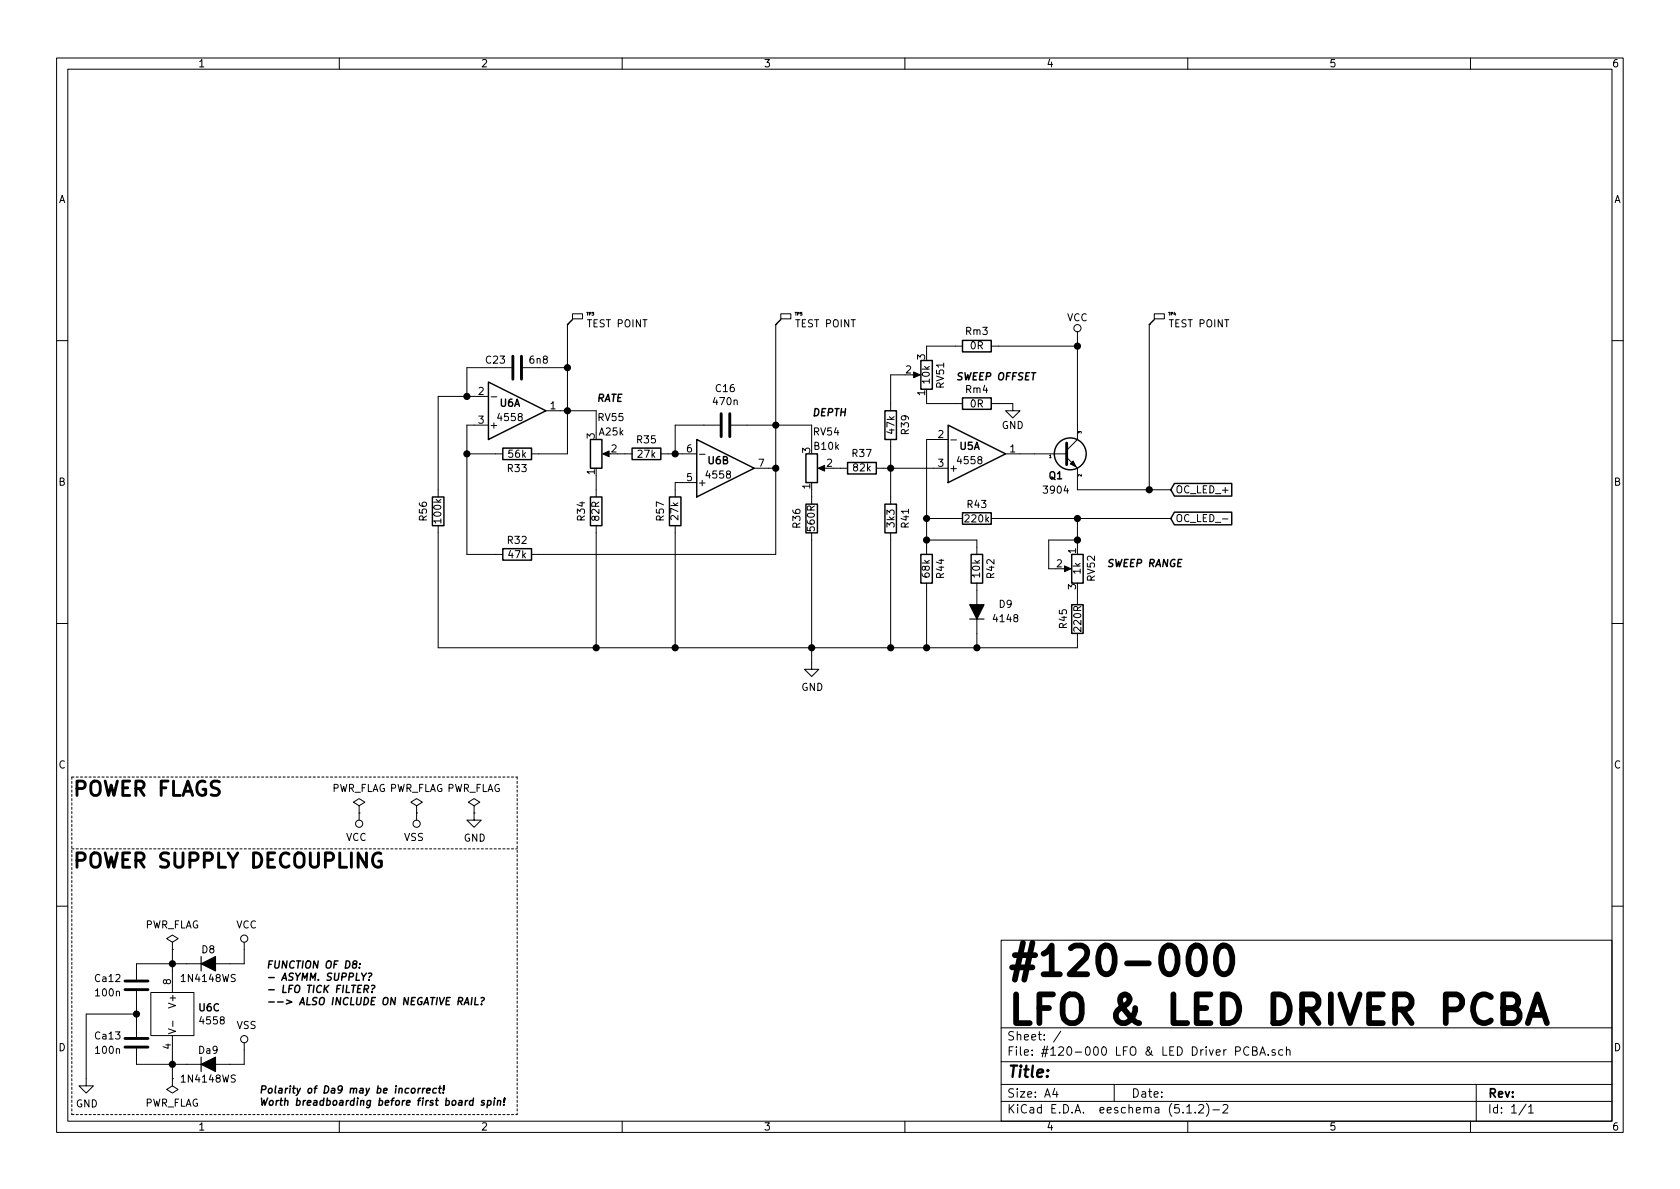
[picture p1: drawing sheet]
EESchema Schematic File Version 4
LIBS:#120-000 LFO & LED Driver PCBA-cache
EELAYER 29 0
EELAYER END
$Descr A4 11693 8268
encoding utf-8
Sheet 1 1
Title ""
Date ""
Rev ""
Comp ""
Comment1 ""
Comment2 ""
Comment3 ""
Comment4 ""
$EndDescr
$Comp
L Amplifiers_Operational:OpAmp_Dual U6
U 1 1
P 3600 2850
F 0 "U6" H 3550 2800 50  0000 C CNB
F 1 "4558" H 3550 2900 50  0000 C CNN
F 2 "Amplifiers_Operational_SMD:Texas_Instruments_RC4558IDGKR" H 3700 2850 50  0001 C CNN
F 3 "" H 3700 2850 50  0001 C CNN
	1    3600 2850
	1    0    0    1   
$EndComp
$Comp
L Amplifiers_Operational:OpAmp_Dual U6
U 2 1
P 5050 3250
F 0 "U6" H 5000 3200 50  0000 C CNB
F 1 "4558" H 5000 3300 50  0000 C CNN
F 2 "Amplifiers_Operational_SMD:Texas_Instruments_RC4558IDGKR" H 5150 3250 50  0001 C CNN
F 3 "" H 5150 3250 50  0001 C CNN
	2    5050 3250
	1    0    0    1   
$EndComp
$Comp
L Resistors:R R33
U 1 1
P 3600 3150
F 0 "R33" V 3700 3150 50  0000 C CNN
F 1 "56k" V 3600 3150 50  0000 C CNN
F 2 "Resistors_SMD:R_0603_1608M" V 3530 3150 50  0001 C CNN
F 3 "" H 3600 3150 50  0001 C CNN
	1    3600 3150
	0    1    1    0   
$EndComp
$Comp
L Capacitors:C C23
U 1 1
P 3600 2550
F 0 "C23" V 3650 2700 50  0000 C CNN
F 1 "6n8" V 3650 2400 50  0000 C CNN
F 2 "Capacitors_Chip_SMD:C_0603_1608M_h0.85" H 3638 2400 50  0001 C CNN
F 3 "~" H 3600 2550 50  0001 C CNN
	1    3600 2550
	0    -1   -1   0   
$EndComp
$Comp
L Resistors:R R56
U 1 1
P 3050 3550
F 0 "R56" V 3150 3550 50  0000 C CNN
F 1 "100k" V 3050 3550 50  0000 C CNN
F 2 "Resistors_SMD:R_0603_1608M" V 2980 3550 50  0001 C CNN
F 3 "" H 3050 3550 50  0001 C CNN
	1    3050 3550
	-1   0    0    1   
$EndComp
Wire Wire Line
	3300 2750 3250 2750
Wire Wire Line
	3250 2750 3250 2550
Wire Wire Line
	3250 2550 3450 2550
Connection ~ 3250 2750
Wire Wire Line
	3750 2550 3950 2550
Wire Wire Line
	3950 2550 3950 2850
Wire Wire Line
	3950 2850 3900 2850
Wire Wire Line
	3750 3150 3950 3150
Wire Wire Line
	3950 3150 3950 2850
Connection ~ 3950 2850
Wire Wire Line
	3450 3150 3250 3150
Wire Wire Line
	3250 3150 3250 2950
Wire Wire Line
	3250 2950 3300 2950
$Comp
L Resistors:RV_1x RV55
U 1 1
P 4150 3150
F 0 "RV55" H 4350 2900 50  0000 R CNN
F 1 "A25k" H 4350 3000 50  0000 R CNN
F 2 "Potentiometers_THT:Alpha_Taiwan_RD901F-40" H 4150 3150 50  0001 C CNN
F 3 "" H 4150 3150 50  0001 C CNN
	1    4150 3150
	1    0    0    1   
$EndComp
Wire Wire Line
	4150 3000 4150 2850
Wire Wire Line
	4150 2850 3950 2850
$Comp
L Resistors:R R35
U 1 1
P 4500 3150
F 0 "R35" V 4400 3150 50  0000 C CNN
F 1 "27k" V 4500 3150 50  0000 C CNN
F 2 "Resistors_SMD:R_0603_1608M" V 4430 3150 50  0001 C CNN
F 3 "" H 4500 3150 50  0001 C CNN
	1    4500 3150
	0    1    1    0   
$EndComp
Wire Wire Line
	4350 3150 4300 3150
Wire Wire Line
	4750 3150 4700 3150
$Comp
L Capacitors:C C16
U 1 1
P 5050 2950
F 0 "C16" V 5302 2950 50  0000 C CNN
F 1 "470n" V 5211 2950 50  0000 C CNN
F 2 "Capacitors_Chip_SMD:C_0603_1608M_h0.85" H 5088 2800 50  0001 C CNN
F 3 "~" H 5050 2950 50  0001 C CNN
	1    5050 2950
	0    -1   -1   0   
$EndComp
Wire Wire Line
	5200 2950 5400 2950
Wire Wire Line
	5400 2950 5400 3250
Wire Wire Line
	5400 3250 5350 3250
Wire Wire Line
	4900 2950 4700 2950
Wire Wire Line
	4700 2950 4700 3150
Connection ~ 4700 3150
Wire Wire Line
	4700 3150 4650 3150
$Comp
L Resistors:R R57
U 1 1
P 4700 3550
F 0 "R57" V 4800 3550 50  0000 C CNN
F 1 "27k" V 4700 3550 50  0000 C CNN
F 2 "Resistors_SMD:R_0603_1608M" V 4630 3550 50  0001 C CNN
F 3 "" H 4700 3550 50  0001 C CNN
	1    4700 3550
	-1   0    0    1   
$EndComp
Wire Wire Line
	4750 3350 4700 3350
Wire Wire Line
	4700 3350 4700 3400
$Comp
L Resistors:R R34
U 1 1
P 4150 3550
F 0 "R34" V 4250 3550 50  0000 C CNN
F 1 "82R" V 4150 3550 50  0000 C CNN
F 2 "Resistors_SMD:R_0603_1608M" V 4080 3550 50  0001 C CNN
F 3 "" H 4150 3550 50  0001 C CNN
	1    4150 3550
	-1   0    0    1   
$EndComp
Wire Wire Line
	4150 3400 4150 3300
$Comp
L Resistors:R R32
U 1 1
P 3600 3850
F 0 "R32" V 3500 3850 50  0000 C CNN
F 1 "47k" V 3600 3850 50  0000 C CNN
F 2 "Resistors_SMD:R_0603_1608M" V 3530 3850 50  0001 C CNN
F 3 "" H 3600 3850 50  0001 C CNN
	1    3600 3850
	0    1    1    0   
$EndComp
Connection ~ 5400 3250
$Comp
L Resistors:RV_1x RV54
U 1 1
P 5650 3250
F 0 "RV54" H 5850 3000 50  0000 R CNN
F 1 "B10k" H 5850 3100 50  0000 R CNN
F 2 "Potentiometers_THT:Alpha_Taiwan_RD901F-40" H 5650 3250 50  0001 C CNN
F 3 "" H 5650 3250 50  0001 C CNN
	1    5650 3250
	1    0    0    1   
$EndComp
Wire Wire Line
	5650 3100 5650 2950
Wire Wire Line
	5650 2950 5400 2950
Connection ~ 5400 2950
$Comp
L Resistors:R R36
U 1 1
P 5650 3600
F 0 "R36" V 5750 3600 50  0000 C CNN
F 1 "560R" V 5650 3600 50  0000 C CNN
F 2 "Resistors_SMD:R_0603_1608M" V 5580 3600 50  0001 C CNN
F 3 "" H 5650 3600 50  0001 C CNN
	1    5650 3600
	-1   0    0    1   
$EndComp
Wire Wire Line
	5650 3450 5650 3400
$Comp
L Resistors:R R37
U 1 1
P 6000 3250
F 0 "R37" V 6100 3250 50  0000 C CNN
F 1 "82k" V 6000 3250 50  0000 C CNN
F 2 "Resistors_SMD:R_0603_1608M" V 5930 3250 50  0001 C CNN
F 3 "" H 6000 3250 50  0001 C CNN
	1    6000 3250
	0    -1   -1   0   
$EndComp
$Comp
L Resistors:R R41
U 1 1
P 6200 3600
F 0 "R41" V 6300 3600 50  0000 C CNN
F 1 "3k3" V 6200 3600 50  0000 C CNN
F 2 "Resistors_SMD:R_0603_1608M" V 6130 3600 50  0001 C CNN
F 3 "" H 6200 3600 50  0001 C CNN
	1    6200 3600
	1    0    0    -1  
$EndComp
$Comp
L power:GND #PWR0102
U 1 1
P 5650 4600
F 0 "#PWR0102" H 5650 4350 50  0001 C CNN
F 1 "GND" H 5655 4427 50  0000 C CNN
F 2 "" H 5650 4600 50  0001 C CNN
F 3 "" H 5650 4600 50  0001 C CNN
	1    5650 4600
	1    0    0    -1  
$EndComp
Wire Wire Line
	6200 3450 6200 3250
Wire Wire Line
	6200 3250 6150 3250
Wire Wire Line
	5850 3250 5800 3250
$Comp
L Resistors:R R39
U 1 1
P 6200 2950
F 0 "R39" V 6300 2950 50  0000 C CNN
F 1 "47k" V 6200 2950 50  0000 C CNN
F 2 "Resistors_SMD:R_0603_1608M" V 6130 2950 50  0001 C CNN
F 3 "" H 6200 2950 50  0001 C CNN
	1    6200 2950
	1    0    0    -1  
$EndComp
Wire Wire Line
	6200 3100 6200 3250
Connection ~ 6200 3250
$Comp
L Resistors:RV_1x RV51
U 1 1
P 6450 2600
F 0 "RV51" V 6350 2700 50  0000 R CNN
F 1 "10k" V 6450 2600 50  0000 C CNN
F 2 "Potentiometers_Trimmers_SMD:Bourns_3314G-1-104E" H 6450 2600 50  0001 C CNN
F 3 "" H 6450 2600 50  0001 C CNN
	1    6450 2600
	-1   0    0    1   
$EndComp
$Comp
L Amplifiers_Operational:OpAmp_Dual U5
U 1 1
P 6800 3150
F 0 "U5" H 6750 3100 50  0000 C CNB
F 1 "4558" H 6750 3200 50  0000 C CNN
F 2 "Amplifiers_Operational_SMD:Texas_Instruments_RC4558IDGKR" H 6900 3150 50  0001 C CNN
F 3 "" H 6900 3150 50  0001 C CNN
	1    6800 3150
	1    0    0    1   
$EndComp
Wire Wire Line
	6500 3250 6200 3250
$Comp
L Transistors_BJT:ON_Semi_SMMBT3904LT1G Q1
U 1 1
P 7400 3150
F 0 "Q1" H 7350 3000 50  0000 C CNB
F 1 "3904" H 7350 2900 50  0000 C CNN
F 2 "Transistors_BJT_SMD:ON_Semi_SMMBT3904LT1G" H 7400 3150 20  0001 C CIN
F 3 "https://www.onsemi.com/pub/Collateral/MMBT3904LT1-D.PDF" H 7400 3150 50  0001 L CNN
	1    7400 3150
	1    0    0    -1  
$EndComp
Wire Wire Line
	7200 3150 7100 3150
$Comp
L Resistors:R R43
U 1 1
P 6800 3600
F 0 "R43" V 6700 3600 50  0000 C CNN
F 1 "220k" V 6800 3600 50  0000 C CNN
F 2 "Resistors_SMD:R_0603_1608M" V 6730 3600 50  0001 C CNN
F 3 "" H 6800 3600 50  0001 C CNN
	1    6800 3600
	0    1    1    0   
$EndComp
Wire Wire Line
	7500 3350 7500 3400
Text GLabel 8150 3400 2    50   Input ~ 0
OC_LED_+
Text GLabel 8150 3600 2    50   Input ~ 0
OC_LED_-
Wire Wire Line
	6650 3600 6450 3600
Wire Wire Line
	6450 3050 6500 3050
$Comp
L Resistors:R R42
U 1 1
P 6800 3950
F 0 "R42" V 6700 3950 50  0000 C CNN
F 1 "10k" V 6800 3950 50  0000 C CNN
F 2 "Resistors_SMD:R_0603_1608M" V 6730 3950 50  0001 C CNN
F 3 "" H 6800 3950 50  0001 C CNN
	1    6800 3950
	-1   0    0    1   
$EndComp
$Comp
L Resistors:R R44
U 1 1
P 6450 3950
F 0 "R44" V 6350 3950 50  0000 C CNN
F 1 "68k" V 6450 3950 50  0000 C CNN
F 2 "Resistors_SMD:R_0603_1608M" V 6380 3950 50  0001 C CNN
F 3 "" H 6450 3950 50  0001 C CNN
	1    6450 3950
	-1   0    0    1   
$EndComp
$Comp
L Diodes:ON_Semi_1N4148WS D9
U 1 1
P 6800 4250
F 0 "D9" V 6850 4050 50  0000 C CNN
F 1 "4148" V 6750 4050 50  0000 C CNN
F 2 "Diodes_Signal_SMD:ON_Semi_1N4148WS" H 6800 4250 50  0001 C CNN
F 3 "https://www.onsemi.cn/PowerSolutions/document/1N914BWS-D.pdf" H 6800 4250 50  0001 C CNN
	1    6800 4250
	0    -1   -1   0   
$EndComp
$Comp
L Resistors:R R45
U 1 1
P 7500 4300
F 0 "R45" V 7400 4300 50  0000 C CNN
F 1 "220R" V 7500 4300 50  0000 C CNN
F 2 "Resistors_SMD:R_0603_1608M" V 7430 4300 50  0001 C CNN
F 3 "" H 7500 4300 50  0001 C CNN
	1    7500 4300
	1    0    0    -1  
$EndComp
$Comp
L Resistors:RV_1x RV52
U 1 1
P 7500 3950
F 0 "RV52" V 7400 4050 50  0000 R CNN
F 1 "1k" V 7500 4000 50  0000 R CNN
F 2 "Potentiometers_Trimmers_SMD:Bourns_3314G-1-104E" H 7500 3950 50  0001 C CNN
F 3 "" H 7500 3950 50  0001 C CNN
	1    7500 3950
	-1   0    0    -1  
$EndComp
Wire Wire Line
	7500 4100 7500 4150
Wire Wire Line
	7350 3950 7300 3950
Wire Wire Line
	7300 3950 7300 3750
Wire Wire Line
	7300 3750 7500 3750
Wire Wire Line
	7500 3750 7500 3800
Wire Wire Line
	7500 3400 8000 3400
$Comp
L power:VCC #PWR0108
U 1 1
P 7500 2350
F 0 "#PWR0108" H 7500 2200 50  0001 C CNN
F 1 "VCC" H 7500 2500 50  0000 C CNN
F 2 "" H 7500 2350 50  0001 C CNN
F 3 "" H 7500 2350 50  0001 C CNN
	1    7500 2350
	1    0    0    -1  
$EndComp
Text Notes 7000 7150 0    200  ~ 40
#120-000 \nLFO & LED DRIVER PCBA
Text Notes 4150 2800 0    50   Italic 10
RATE
Text Notes 5650 2900 0    50   Italic 10
DEPTH
Text Notes 7700 3950 0    50   Italic 10
SWEEP RANGE
Text Notes 6650 2650 0    50   Italic 10
SWEEP OFFSET
$Comp
L Amplifiers_Operational:OpAmp_Dual U6
U 3 1
P 1200 7050
F 0 "U6" H 1378 7096 50  0000 L CNB
F 1 "4558" H 1378 7005 50  0000 L CNN
F 2 "Amplifiers_Operational_SMD:Texas_Instruments_RC4558IDGKR" H 1300 7050 50  0001 C CNN
F 3 "" H 1300 7050 50  0001 C CNN
	3    1200 7050
	1    0    0    -1  
$EndComp
$Comp
L Diodes:ON_Semi_1N4148WS D8
U 1 1
P 1450 6700
F 0 "D8" H 1450 6800 50  0000 C CNN
F 1 "1N4148WS" H 1450 6600 50  0000 C CNN
F 2 "Diodes_Signal_SMD:ON_Semi_1N4148WS" H 1450 6700 50  0001 C CNN
F 3 "https://www.onsemi.cn/PowerSolutions/document/1N914BWS-D.pdf" H 1450 6700 50  0001 C CNN
	1    1450 6700
	1    0    0    -1  
$EndComp
Wire Wire Line
	1200 6750 1200 6700
$Comp
L power:VCC #PWR0121
U 1 1
P 1700 6600
F 0 "#PWR0121" H 1700 6450 50  0001 C CNN
F 1 "VCC" H 1717 6773 50  0000 C CNN
F 2 "" H 1700 6600 50  0001 C CNN
F 3 "" H 1700 6600 50  0001 C CNN
	1    1700 6600
	1    0    0    -1  
$EndComp
$Comp
L power:VSS #PWR0122
U 1 1
P 1700 7300
F 0 "#PWR0122" H 1700 7150 50  0001 C CNN
F 1 "VSS" H 1717 7473 50  0000 C CNN
F 2 "" H 1700 7300 50  0001 C CNN
F 3 "" H 1700 7300 50  0001 C CNN
	1    1700 7300
	1    0    0    -1  
$EndComp
$Comp
L Capacitors:C Ca13
U 1 1
P 950 7250
F 0 "Ca13" H 1150 7300 50  0000 C CNN
F 1 "100n" H 1150 7200 50  0000 C CNN
F 2 "Capacitors_Chip_SMD:C_0603_1608M_h0.85" H 988 7100 50  0001 C CNN
F 3 "~" H 950 7250 50  0001 C CNN
	1    950  7250
	-1   0    0    -1  
$EndComp
Wire Wire Line
	950  7400 1200 7400
Connection ~ 1200 7400
Wire Wire Line
	1200 7400 1200 7350
$Comp
L Capacitors:C Ca12
U 1 1
P 950 6850
F 0 "Ca12" H 1150 6900 50  0000 C CNN
F 1 "100n" H 1150 6800 50  0000 C CNN
F 2 "Capacitors_Chip_SMD:C_0603_1608M_h0.85" H 988 6700 50  0001 C CNN
F 3 "~" H 950 6850 50  0001 C CNN
	1    950  6850
	-1   0    0    -1  
$EndComp
Wire Wire Line
	950  6700 1200 6700
Wire Wire Line
	950  7000 950  7050
Text Notes 1850 7000 0    50   Italic 10
FUNCTION OF D8:\n- ASYMM. SUPPLY?\n- LFO TICK FILTER?\n--> ALSO INCLUDE ON NEGATIVE RAIL?
$Comp
L power:GND #PWR0123
U 1 1
P 600 7500
F 0 "#PWR0123" H 600 7250 50  0001 C CNN
F 1 "GND" H 605 7327 50  0000 C CNN
F 2 "" H 600 7500 50  0001 C CNN
F 3 "" H 600 7500 50  0001 C CNN
	1    600  7500
	1    0    0    -1  
$EndComp
Connection ~ 950  7050
Wire Wire Line
	950  7050 950  7100
Text Notes 500  6050 0    100  ~ 20
POWER SUPPLY DECOUPLING
Wire Wire Line
	3750 3850 5400 3850
Wire Wire Line
	5400 3850 5400 3250
Wire Wire Line
	3450 3850 3250 3850
Wire Wire Line
	3250 3850 3250 3150
Connection ~ 3250 3150
Wire Wire Line
	3050 2750 3050 3400
Wire Wire Line
	3050 2750 3250 2750
$Comp
L power:PWR_FLAG #FLG0101
U 1 1
P 2500 5650
F 0 "#FLG0101" H 2500 5725 50  0001 C CNN
F 1 "PWR_FLAG" H 2500 5823 50  0000 C CNN
F 2 "" H 2500 5650 50  0001 C CNN
F 3 "" H 2500 5650 50  0001 C CNN
	1    2500 5650
	1    0    0    -1  
$EndComp
$Comp
L power:VCC #PWR0124
U 1 1
P 2500 5650
F 0 "#PWR0124" H 2500 5500 50  0001 C CNN
F 1 "VCC" H 2518 5823 50  0000 C CNN
F 2 "" H 2500 5650 50  0001 C CNN
F 3 "" H 2500 5650 50  0001 C CNN
	1    2500 5650
	-1   0    0    1   
$EndComp
$Comp
L power:PWR_FLAG #FLG0102
U 1 1
P 2900 5650
F 0 "#FLG0102" H 2900 5725 50  0001 C CNN
F 1 "PWR_FLAG" H 2900 5823 50  0000 C CNN
F 2 "" H 2900 5650 50  0001 C CNN
F 3 "" H 2900 5650 50  0001 C CNN
	1    2900 5650
	1    0    0    -1  
$EndComp
$Comp
L power:VSS #PWR0125
U 1 1
P 2900 5650
F 0 "#PWR0125" H 2900 5500 50  0001 C CNN
F 1 "VSS" H 2918 5823 50  0000 C CNN
F 2 "" H 2900 5650 50  0001 C CNN
F 3 "" H 2900 5650 50  0001 C CNN
	1    2900 5650
	-1   0    0    1   
$EndComp
$Comp
L power:PWR_FLAG #FLG0103
U 1 1
P 3300 5650
F 0 "#FLG0103" H 3300 5725 50  0001 C CNN
F 1 "PWR_FLAG" H 3300 5823 50  0000 C CNN
F 2 "" H 3300 5650 50  0001 C CNN
F 3 "" H 3300 5650 50  0001 C CNN
	1    3300 5650
	1    0    0    -1  
$EndComp
$Comp
L power:GND #PWR0126
U 1 1
P 3300 5650
F 0 "#PWR0126" H 3300 5400 50  0001 C CNN
F 1 "GND" H 3305 5477 50  0000 C CNN
F 2 "" H 3300 5650 50  0001 C CNN
F 3 "" H 3300 5650 50  0001 C CNN
	1    3300 5650
	1    0    0    -1  
$EndComp
Wire Wire Line
	6950 3600 7500 3600
Connection ~ 6450 3600
Wire Wire Line
	6450 3600 6450 3750
Wire Wire Line
	6450 3050 6450 3600
Wire Wire Line
	6800 3800 6800 3750
Wire Wire Line
	6450 3750 6800 3750
Wire Wire Line
	6450 3800 6450 3750
Connection ~ 6450 3750
Wire Wire Line
	6800 4500 6450 4500
Wire Wire Line
	6450 4500 6200 4500
Connection ~ 6450 4500
Wire Wire Line
	5650 4500 4700 4500
Connection ~ 5650 4500
Wire Wire Line
	4700 4500 4150 4500
Connection ~ 4700 4500
Wire Wire Line
	4150 4500 3050 4500
Connection ~ 4150 4500
Wire Wire Line
	7500 3750 7500 3600
Connection ~ 7500 3750
Connection ~ 7500 3600
Wire Wire Line
	7500 3600 8150 3600
Wire Wire Line
	7500 4500 6800 4500
Connection ~ 6800 4500
Wire Wire Line
	5650 4600 5650 4500
Wire Wire Line
	6300 2600 6200 2600
Wire Wire Line
	6200 2600 6200 2800
$Comp
L Resistors:R Rm3
U 1 1
P 6800 2400
F 0 "Rm3" V 6900 2400 50  0000 C CNN
F 1 "0R" V 6800 2400 50  0000 C CNN
F 2 "Resistors_SMD:R_0603_1608M" V 6730 2400 50  0001 C CNN
F 3 "" H 6800 2400 50  0001 C CNN
	1    6800 2400
	0    -1   -1   0   
$EndComp
$Comp
L Resistors:R Rm4
U 1 1
P 6800 2800
F 0 "Rm4" V 6700 2800 50  0000 C CNN
F 1 "0R" V 6800 2800 50  0000 C CNN
F 2 "Resistors_SMD:R_0603_1608M" V 6730 2800 50  0001 C CNN
F 3 "" H 6800 2800 50  0001 C CNN
	1    6800 2800
	0    -1   1    0   
$EndComp
Wire Wire Line
	6650 2800 6450 2800
Wire Wire Line
	6450 2800 6450 2750
Wire Wire Line
	6450 2450 6450 2400
Wire Wire Line
	6450 2400 6650 2400
Wire Wire Line
	7500 2400 7500 2950
Wire Wire Line
	7500 2400 7500 2350
Connection ~ 7500 2400
Wire Wire Line
	6950 2400 7500 2400
$Comp
L Various:TestPoint_Flag TP3
U 1 1
P 3950 2250
F 0 "TP3" H 4082 2325 20  0000 L CNN
F 1 "TEST POINT" H 4082 2258 50  0000 L CNN
F 2 "" H 4150 2250 50  0001 C CNN
F 3 "~" H 4150 2250 50  0001 C CNN
	1    3950 2250
	1    0    0    -1  
$EndComp
Connection ~ 3950 2550
$Comp
L Various:TestPoint_Flag TP5
U 1 1
P 5400 2250
F 0 "TP5" H 5532 2325 20  0000 L CNN
F 1 "TEST POINT" H 5532 2258 50  0000 L CNN
F 2 "" H 5600 2250 50  0001 C CNN
F 3 "~" H 5600 2250 50  0001 C CNN
	1    5400 2250
	1    0    0    -1  
$EndComp
$Comp
L Various:TestPoint_Flag TP4
U 1 1
P 8000 2250
F 0 "TP4" H 8132 2325 20  0000 L CNN
F 1 "TEST POINT" H 8132 2258 50  0000 L CNN
F 2 "" H 8200 2250 50  0001 C CNN
F 3 "~" H 8200 2250 50  0001 C CNN
	1    8000 2250
	1    0    0    -1  
$EndComp
Connection ~ 8000 3400
Wire Wire Line
	8000 3400 8150 3400
Connection ~ 6200 4500
Wire Wire Line
	6200 4500 5650 4500
Wire Wire Line
	3050 3700 3050 4500
Wire Wire Line
	4150 3700 4150 4500
Wire Wire Line
	4700 3700 4700 4500
Wire Wire Line
	5650 3750 5650 4500
Wire Wire Line
	6200 3750 6200 4500
Wire Wire Line
	6450 4100 6450 4500
Wire Wire Line
	6800 4400 6800 4500
Wire Wire Line
	7500 4450 7500 4500
$Comp
L power:GND #PWR0134
U 1 1
P 7050 2800
F 0 "#PWR0134" H 7050 2550 50  0001 C CNN
F 1 "GND" H 7050 2650 50  0000 C CNN
F 2 "" H 7050 2800 50  0001 C CNN
F 3 "" H 7050 2800 50  0001 C CNN
	1    7050 2800
	1    0    0    -1  
$EndComp
Wire Notes Line
	500  7750 3600 7750
Wire Notes Line
	500  5900 3600 5900
Wire Notes Line
	500  5400 3600 5400
Wire Wire Line
	1300 6700 1200 6700
Connection ~ 1200 6700
Wire Wire Line
	1600 6700 1700 6700
Wire Wire Line
	1700 6700 1700 6600
$Comp
L Diodes:ON_Semi_1N4148WS Da9
U 1 1
P 1450 7400
F 0 "Da9" H 1450 7500 50  0000 C CNN
F 1 "1N4148WS" H 1450 7300 50  0000 C CNN
F 2 "Diodes_Signal_SMD:ON_Semi_1N4148WS" H 1450 7400 50  0001 C CNN
F 3 "https://www.onsemi.cn/PowerSolutions/document/1N914BWS-D.pdf" H 1450 7400 50  0001 C CNN
	1    1450 7400
	1    0    0    -1  
$EndComp
Wire Wire Line
	1700 7300 1700 7400
Wire Wire Line
	1700 7400 1600 7400
Wire Wire Line
	1300 7400 1200 7400
Text Notes 1800 7700 0    50   Italic 10
Polarity of Da9 may be incorrect!\nWorth breadboarding before first board spin!
Wire Wire Line
	600  7050 950  7050
Text Notes 500  5550 0    100  ~ 20
POWER FLAGS
$Comp
L power:PWR_FLAG #FLG0104
U 1 1
P 1200 6600
F 0 "#FLG0104" H 1200 6675 50  0001 C CNN
F 1 "PWR_FLAG" H 1200 6773 50  0000 C CNN
F 2 "" H 1200 6600 50  0001 C CNN
F 3 "" H 1200 6600 50  0001 C CNN
	1    1200 6600
	1    0    0    -1  
$EndComp
Wire Wire Line
	1200 6600 1200 6700
$Comp
L power:PWR_FLAG #FLG0105
U 1 1
P 1200 7500
F 0 "#FLG0105" H 1200 7575 50  0001 C CNN
F 1 "PWR_FLAG" H 1200 7673 50  0000 C CNN
F 2 "" H 1200 7500 50  0001 C CNN
F 3 "" H 1200 7500 50  0001 C CNN
	1    1200 7500
	-1   0    0    1   
$EndComp
Wire Wire Line
	600  7050 600  7500
Wire Wire Line
	1200 7500 1200 7400
Wire Wire Line
	7050 2800 6950 2800
Wire Notes Line
	500  5400 500  7750
Wire Notes Line
	3600 5400 3600 7750
Wire Wire Line
	8000 2250 8000 3400
Wire Wire Line
	5400 2250 5400 2950
Wire Wire Line
	3950 2250 3950 2550
$EndSCHEMATC
